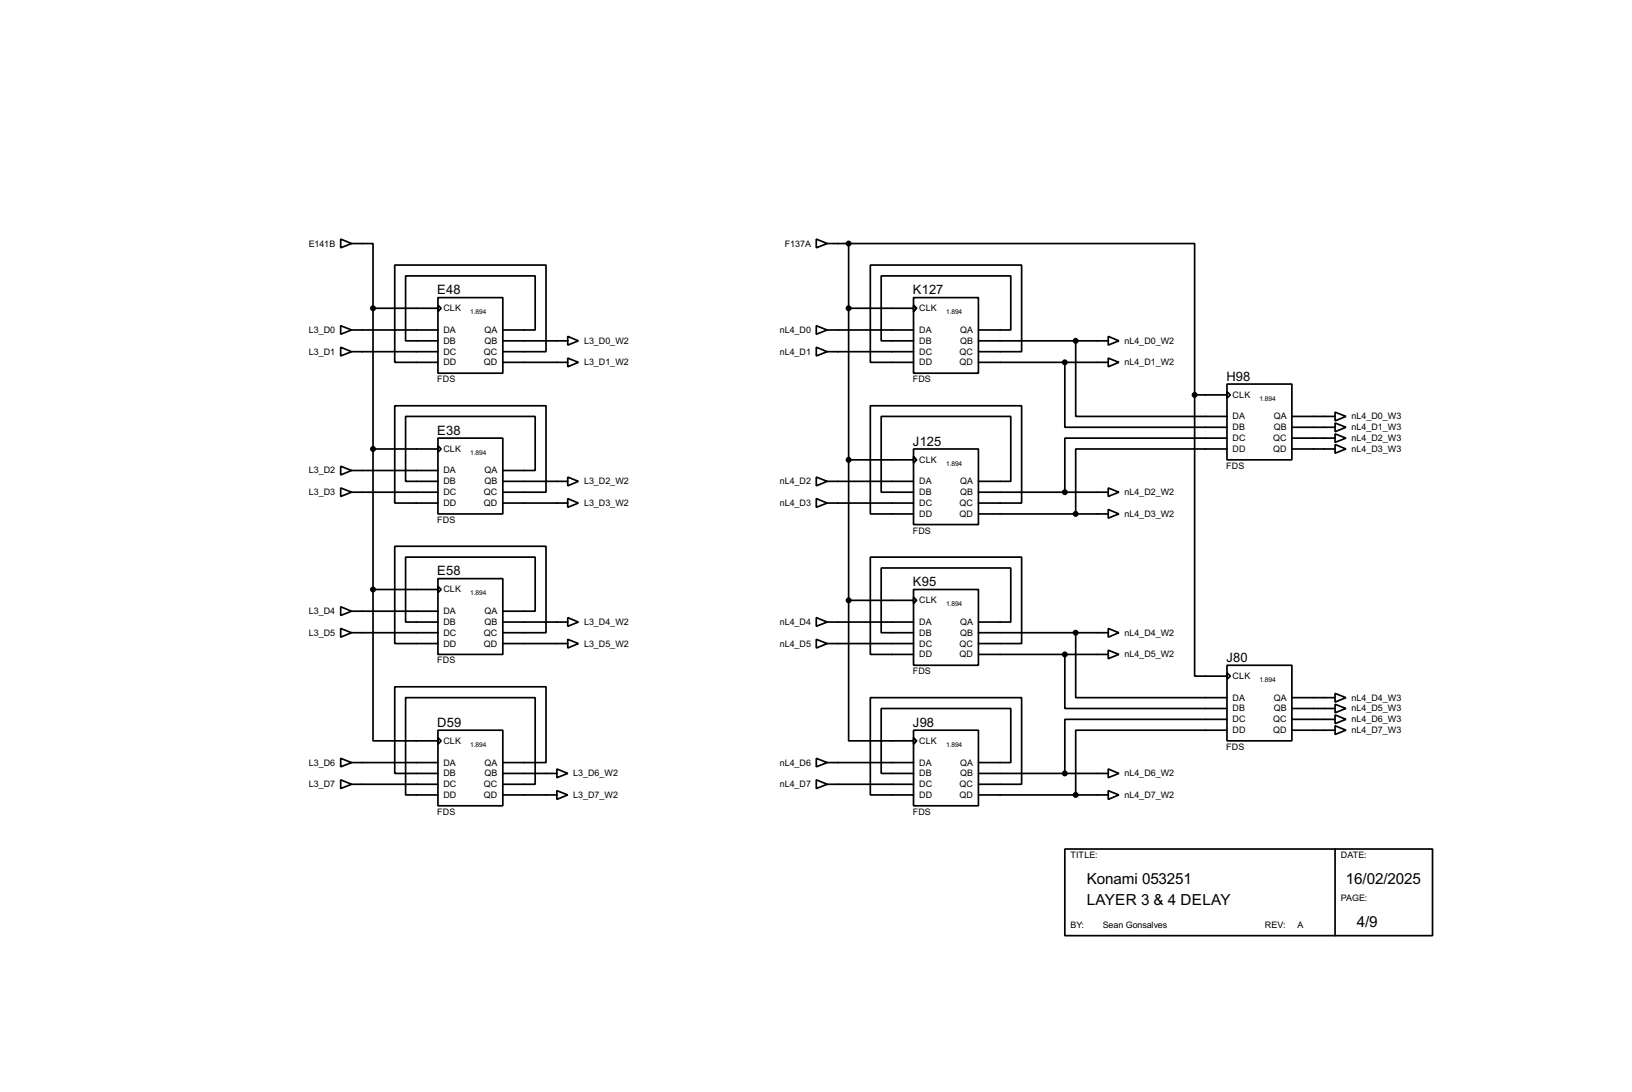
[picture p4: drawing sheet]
<svg xmlns="http://www.w3.org/2000/svg" width="383mm" height="256mm" viewBox="0 0 383 256" stroke-linecap="round" stroke-linejoin="round" font-family="sans-serif">
<g fill="none" stroke="#000" stroke-width=".4">
<path d="M80.1 56.2l2.5 1-2.5 1zM82.6 57.2h5.1v15.2M191.8 56.2l2.6 1-2.6 1zM194.4 57.2h5M199.4 57.2h81.3v35.6M199.4 57.2v83.8M80.1 76.5l2.5 1-2.5 1zM82.6 77.5h20.3M87.7 72.4h15.2M87.7 72.4v66.1M102.9 69.9h15.3v17.8h-15.3zM102.9 71.7l.8 .7-.8 .8z"/>
<path d="M118.2 77.5h7.6v-12.7h-30.5v15.3h7.6M133.4 79l2.5 1.1-2.5 1zM191.8 76.5l2.6 1-2.6 1zM194.4 77.5h20.3M199.4 72.4h15.3M214.7 69.9h15.2v17.8h-15.2zM214.7 71.7l.7 .7-.7 .8zM229.9 77.5h7.6v-12.7h-30.4v15.3h7.6M260.4 79l2.5 1.1-2.5 1zM80.1 81.6l2.5 1-2.5 1zM82.6 82.6h20.3M118.2 82.6h10.1v-20.3h-35.5v22.8h10.1"/>
<path d="M118.2 80.1h15.2M118.2 85.1h15.2M133.4 84.1l2.5 1-2.5 1.1zM191.8 81.6l2.6 1-2.6 1zM194.4 82.6h20.3M229.9 82.6h10.2v-20.3h-35.6v22.8h10.2M229.9 80.1h30.5M229.9 85.1h30.5M250.2 85.1v15.3h38.1M252.8 80.1v17.7h35.5M260.4 84.1l2.5 1-2.5 1.1zM280.7 92.8v66h7.6"/>
<path d="M280.7 92.8h7.6M288.3 90.2h15.3v17.8h-15.3zM288.3 92l.8 .8-.8 .7zM303.6 97.8h10.1M313.7 96.8l2.6 1-2.6 1.1zM313.7 99.4l2.6 1-2.6 1zM80.1 114.6l2.5 1-2.5 1zM80.1 109.5l2.5 1-2.5 1.1zM82.6 115.6h20.3M82.6 110.5h20.3M87.7 105.5h15.2M102.9 102.9h15.3v17.8h-15.3z"/>
<path d="M102.9 104.7l.8 .8-.8 .7zM118.2 110.5h7.6v-12.7h-30.5v15.3h7.6M118.2 115.6h10.1v-20.3h-35.5v22.9h10.1M118.2 113.1h15.2M118.2 118.2h15.2M133.4 112.1l2.5 1-2.5 1zM133.4 117.1l2.5 1.1-2.5 1zM191.8 112.1l2.6 1-2.6 1zM191.8 117.1l2.6 1.1-2.6 1zM194.4 113.1h20.3M194.4 118.2h20.3M199.4 108h15.3"/>
<path d="M214.7 105.5h15.2v17.7h-15.2zM214.7 107.2l.7 .8-.7 .8zM229.9 113.1h7.6v-15.3h-30.4v17.8h7.6M229.9 118.2h10.2v-22.9h-35.6v25.4h10.2M229.9 115.6h30.5M260.4 119.7l2.5 1-2.5 1zM260.4 114.6l2.5 1-2.5 1zM288.3 102.9h-38.1v12.7M288.3 105.5h-35.5v15.2M303.6 105.5h10.1M303.6 100.4h10.1M303.6 102.9h10.1"/>
<path d="M313.7 101.9l2.6 1-2.6 1zM313.7 104.4l2.6 1.1-2.6 1zM87.7 138.5v35.5h15.2M87.7 138.5h15.2M102.9 135.9h15.3v17.8h-15.3zM102.9 137.7l.8 .8-.8 .7zM214.7 138.5h15.2v17.8h-15.2zM229.9 120.7h30.5M80.1 142.5l2.5 1.1-2.5 1zM80.1 147.6l2.5 1-2.5 1.1zM82.6 143.6h20.3M82.6 148.6h20.3"/>
<path d="M118.2 143.6h7.6v-12.7h-30.5v15.2h7.6M118.2 148.6h10.1v-20.3h-35.5v22.9h10.1M118.2 146.1h15.2M118.2 151.2h15.2M133.4 145.1l2.5 1-2.5 1zM133.4 150.2l2.5 1-2.5 1zM191.8 145.1l2.6 1-2.6 1zM191.8 150.2l2.6 1-2.6 1zM194.4 146.1h20.3M194.4 151.2h20.3M199.4 141v33h15.3M199.4 141h15.3"/>
<path d="M214.7 140.3l.7 .7-.7 .8zM229.9 146.1h7.6v-12.7h-30.4v15.2h7.6M229.9 151.2h10.2v-20.3h-35.6v22.8h10.2M229.9 148.6h30.5M229.9 153.7h30.5M250.2 153.7v12.7h38.1M252.8 148.6v15.3h35.5M260.4 147.6l2.5 1-2.5 1.1zM260.4 152.7l2.5 1-2.5 1zM288.3 156.3h15.3v17.7h-15.3zM288.3 158l.8 .8-.8 .8zM80.1 178.1l2.5 1-2.5 1z"/>
<path d="M82.6 179.1h20.3M102.9 171.5h15.3v17.8h-15.3zM102.9 173.3l.8 .7-.8 .8zM118.2 179.1h10.1v-17.8h-35.5v20.4h10.1M191.8 178.1l2.6 1-2.6 1zM194.4 179.1h20.3M214.7 171.5h15.2v17.8h-15.2zM214.7 173.3l.7 .7-.7 .8zM229.9 179.1h7.6v-12.7h-30.4v15.3h7.6M288.3 169h-38.1v12.7M288.3 171.5h-35.5v15.2M303.6 163.9h10.1"/>
<path d="M303.6 166.4h10.1M303.6 171.5h10.1M303.6 169h10.1M313.7 162.9l2.6 1-2.6 1zM313.7 165.4l2.6 1-2.6 1zM313.7 170.5l2.6 1-2.6 1zM313.7 167.9l2.6 1.1-2.6 1zM80.1 183.2l2.5 1-2.5 1zM82.6 184.2h20.3M118.2 184.2h7.6v-20.3h-30.5v22.8h7.6M118.2 181.7h12.7M118.2 186.7h12.7"/>
<path d="M130.9 180.6l2.5 1.1-2.5 1zM130.9 185.7l2.5 1-2.5 1.1zM191.8 183.2l2.6 1-2.6 1zM194.4 184.2h20.3M229.9 184.2h10.2v-20.3h-35.6v22.8h10.2M229.9 181.7h30.5M229.9 186.7h30.5M250.2 199.4h86.4v20.4h-86.4zM260.4 180.6l2.5 1.1-2.5 1zM260.4 185.7l2.5 1-2.5 1.1zM313.7 199.4v20.4"/>
</g>
<g fill="#000" stroke="#000" stroke-width=".4">
<circle cx="199.4" cy="57.2" r=".5"/>
<circle cx="87.6" cy="72.4" r=".5"/>
<circle cx="199.4" cy="72.4" r=".5"/>
<circle cx="250.2" cy="85.1" r=".5"/>
<circle cx="252.7" cy="80.1" r=".5"/>
<circle cx="280.7" cy="92.8" r=".5"/>
<circle cx="87.6" cy="105.5" r=".5"/>
<circle cx="199.4" cy="108" r=".5"/>
<circle cx="250.2" cy="115.6" r=".5"/>
<circle cx="87.6" cy="138.5" r=".5"/>
<circle cx="252.7" cy="120.7" r=".5"/>
<circle cx="199.4" cy="141" r=".5"/>
<circle cx="250.2" cy="153.7" r=".5"/>
<circle cx="252.7" cy="148.6" r=".5"/>
<circle cx="250.2" cy="181.7" r=".5"/>
<circle cx="252.7" cy="186.7" r=".5"/>
</g>
<g font-size="4">
<text x="255.4" y="207.6">Konami 053251</text>
<text x="316.3" y="207.6">16/02/2025</text>
<text x="255.4" y="212.7">LAYER 3 &amp; 4 DELAY</text>
<text x="318.8" y="217.7">4/9</text>
</g>
<g font-size="3.4">
<text x="102.8" y="69.1">E48</text>
<text x="214.5" y="69.1">K127</text>
<text x="288.2" y="89.4">H98</text>
<text x="102.8" y="102.1">E38</text>
<text x="214.5" y="104.7">J125</text>
<text x="102.8" y="135.1">E58</text>
<text x="214.5" y="137.7">K95</text>
<text x="288.2" y="155.5">J80</text>
<text x="102.8" y="170.7">D59</text>
<text x="214.5" y="170.7">J98</text>
</g>
<g font-size="2.4">
<text x="72.5" y="57.9">E141B</text>
<text x="184.4" y="57.9">F137A</text>
<text x="104.2" y="73.1">CLK</text>
<text x="216" y="73.1">CLK</text>
<text x="72.6" y="83.3">L3_D1</text>
<text x="72.6" y="78.2">L3_D0</text>
<text x="104.2" y="78.2">DA</text>
<text x="104.2" y="80.8">DB</text>
<text x="104.2" y="83.3">DC</text>
<text x="113.7" y="83.3">QC</text>
<text x="113.8" y="78.2">QA</text>
<text x="113.8" y="80.8">QB</text>
<text x="137.2" y="80.8">L3_D0_W2</text>
<text x="183.2" y="78.2">nL4_D0</text>
<text x="183.2" y="83.3">nL4_D1</text>
<text x="216" y="78.2">DA</text>
<text x="216" y="80.8">DB</text>
<text x="216" y="83.3">DC</text>
<text x="225.5" y="83.3">QC</text>
<text x="225.6" y="78.2">QA</text>
<text x="225.6" y="80.8">QB</text>
<text x="264.2" y="80.8">nL4_D0_W2</text>
<text x="102.7" y="89.8">FDS</text>
<text x="104.2" y="85.8">DD</text>
<text x="113.7" y="85.8">QD</text>
<text x="137.2" y="85.8">L3_D1_W2</text>
<text x="214.5" y="89.8">FDS</text>
<text x="216" y="85.8">DD</text>
<text x="225.5" y="85.8">QD</text>
<text x="264.2" y="85.8">nL4_D1_W2</text>
<text x="289.6" y="93.5">CLK</text>
<text x="289.6" y="98.5">DA</text>
<text x="289.6" y="101.1">DB</text>
<text x="299.3" y="98.5">QA</text>
<text x="299.3" y="101.1">QB</text>
<text x="317.6" y="98.5">nL4_D0_W3</text>
<text x="317.6" y="101.1">nL4_D1_W3</text>
<text x="104.2" y="106.2">CLK</text>
<text x="289.6" y="103.6">DC</text>
<text x="289.6" y="106.2">DD</text>
<text x="299.1" y="103.6">QC</text>
<text x="299.1" y="106.2">QD</text>
<text x="317.6" y="103.6">nL4_D2_W3</text>
<text x="317.6" y="106.2">nL4_D3_W3</text>
<text x="72.6" y="111.2">L3_D2</text>
<text x="104.2" y="111.2">DA</text>
<text x="104.2" y="113.8">DB</text>
<text x="113.8" y="111.2">QA</text>
<text x="113.8" y="113.8">QB</text>
<text x="137.2" y="113.8">L3_D2_W2</text>
<text x="183.2" y="113.8">nL4_D2</text>
<text x="216" y="108.7">CLK</text>
<text x="216" y="113.8">DA</text>
<text x="225.6" y="113.8">QA</text>
<text x="288.1" y="110.1">FDS</text>
<text x="72.6" y="116.3">L3_D3</text>
<text x="104.2" y="116.3">DC</text>
<text x="104.2" y="118.9">DD</text>
<text x="113.7" y="116.3">QC</text>
<text x="113.7" y="118.9">QD</text>
<text x="137.2" y="118.9">L3_D3_W2</text>
<text x="183.2" y="118.9">nL4_D3</text>
<text x="216" y="116.3">DB</text>
<text x="216" y="118.9">DC</text>
<text x="225.5" y="118.9">QC</text>
<text x="225.6" y="116.3">QB</text>
<text x="264.2" y="116.3">nL4_D2_W2</text>
<text x="102.7" y="122.8">FDS</text>
<text x="214.5" y="125.3">FDS</text>
<text x="216" y="121.4">DD</text>
<text x="225.5" y="121.4">QD</text>
<text x="264.2" y="121.4">nL4_D3_W2</text>
<text x="104.2" y="139.2">CLK</text>
<text x="216" y="141.7">CLK</text>
<text x="72.6" y="144.3">L3_D4</text>
<text x="72.6" y="149.3">L3_D5</text>
<text x="104.2" y="144.3">DA</text>
<text x="104.2" y="146.8">DB</text>
<text x="104.2" y="149.3">DC</text>
<text x="113.7" y="149.3">QC</text>
<text x="113.8" y="144.3">QA</text>
<text x="113.8" y="146.8">QB</text>
<text x="137.2" y="146.8">L3_D4_W2</text>
<text x="183.2" y="146.8">nL4_D4</text>
<text x="216" y="146.8">DA</text>
<text x="216" y="149.3">DB</text>
<text x="225.6" y="146.8">QA</text>
<text x="225.6" y="149.3">QB</text>
<text x="264.2" y="149.3">nL4_D4_W2</text>
<text x="102.7" y="155.8">FDS</text>
<text x="104.2" y="151.9">DD</text>
<text x="113.7" y="151.9">QD</text>
<text x="137.2" y="151.9">L3_D5_W2</text>
<text x="183.2" y="151.9">nL4_D5</text>
<text x="216" y="151.9">DC</text>
<text x="216" y="154.4">DD</text>
<text x="225.5" y="151.9">QC</text>
<text x="225.5" y="154.4">QD</text>
<text x="264.2" y="154.4">nL4_D5_W2</text>
<text x="214.5" y="158.4">FDS</text>
<text x="289.6" y="159.5">CLK</text>
<text x="289.6" y="164.6">DA</text>
<text x="289.6" y="167.1">DB</text>
<text x="299.3" y="164.6">QA</text>
<text x="299.3" y="167.1">QB</text>
<text x="317.6" y="164.6">nL4_D4_W3</text>
<text x="317.6" y="167.1">nL4_D5_W3</text>
<text x="289.6" y="169.7">DC</text>
<text x="289.6" y="172.2">DD</text>
<text x="299.1" y="169.7">QC</text>
<text x="299.1" y="172.2">QD</text>
<text x="317.6" y="172.2">nL4_D7_W3</text>
<text x="317.6" y="169.7">nL4_D6_W3</text>
<text x="72.6" y="179.8">L3_D6</text>
<text x="104.2" y="174.7">CLK</text>
<text x="104.2" y="179.8">DA</text>
<text x="113.8" y="179.8">QA</text>
<text x="183.2" y="179.8">nL4_D6</text>
<text x="216" y="174.7">CLK</text>
<text x="216" y="179.8">DA</text>
<text x="225.6" y="179.8">QA</text>
<text x="288.1" y="176.1">FDS</text>
<text x="72.6" y="184.9">L3_D7</text>
<text x="104.2" y="182.4">DB</text>
<text x="104.2" y="184.9">DC</text>
<text x="113.7" y="184.9">QC</text>
<text x="113.8" y="182.4">QB</text>
<text x="134.7" y="182.4">L3_D6_W2</text>
<text x="183.2" y="184.9">nL4_D7</text>
<text x="216" y="182.4">DB</text>
<text x="216" y="184.9">DC</text>
<text x="225.5" y="184.9">QC</text>
<text x="225.6" y="182.4">QB</text>
<text x="264.2" y="182.4">nL4_D6_W2</text>
<text x="102.7" y="191.4">FDS</text>
<text x="104.2" y="187.4">DD</text>
<text x="113.7" y="187.4">QD</text>
<text x="134.7" y="187.4">L3_D7_W2</text>
<text x="214.5" y="191.4">FDS</text>
<text x="216" y="187.4">DD</text>
<text x="225.5" y="187.4">QD</text>
<text x="264.2" y="187.4">nL4_D7_W2</text>
<text x="251.5" y="201.6">TITLE:</text>
<text x="315" y="201.6">DATE:</text>
<text x="315" y="211.7">PAGE:</text>
<text x="251.5" y="218.1">BY:</text>
<text x="259.1" y="218.1">Sean Gonsalves</text>
<text x="297.2" y="218.1">REV:</text>
<text x="304.9" y="218.1">A</text>
</g>
<g font-size="1.8">
<text x="110.5" y="73.8">1.894</text>
<text x="222.3" y="73.8">1.894</text>
<text x="296" y="94.2">1.894</text>
<text x="110.5" y="106.9">1.894</text>
<text x="222.3" y="109.4">1.894</text>
<text x="110.5" y="139.9">1.894</text>
<text x="222.3" y="142.4">1.894</text>
<text x="296" y="160.2">1.894</text>
<text x="110.5" y="175.4">1.894</text>
<text x="222.3" y="175.4">1.894</text>
</g>
</svg>
